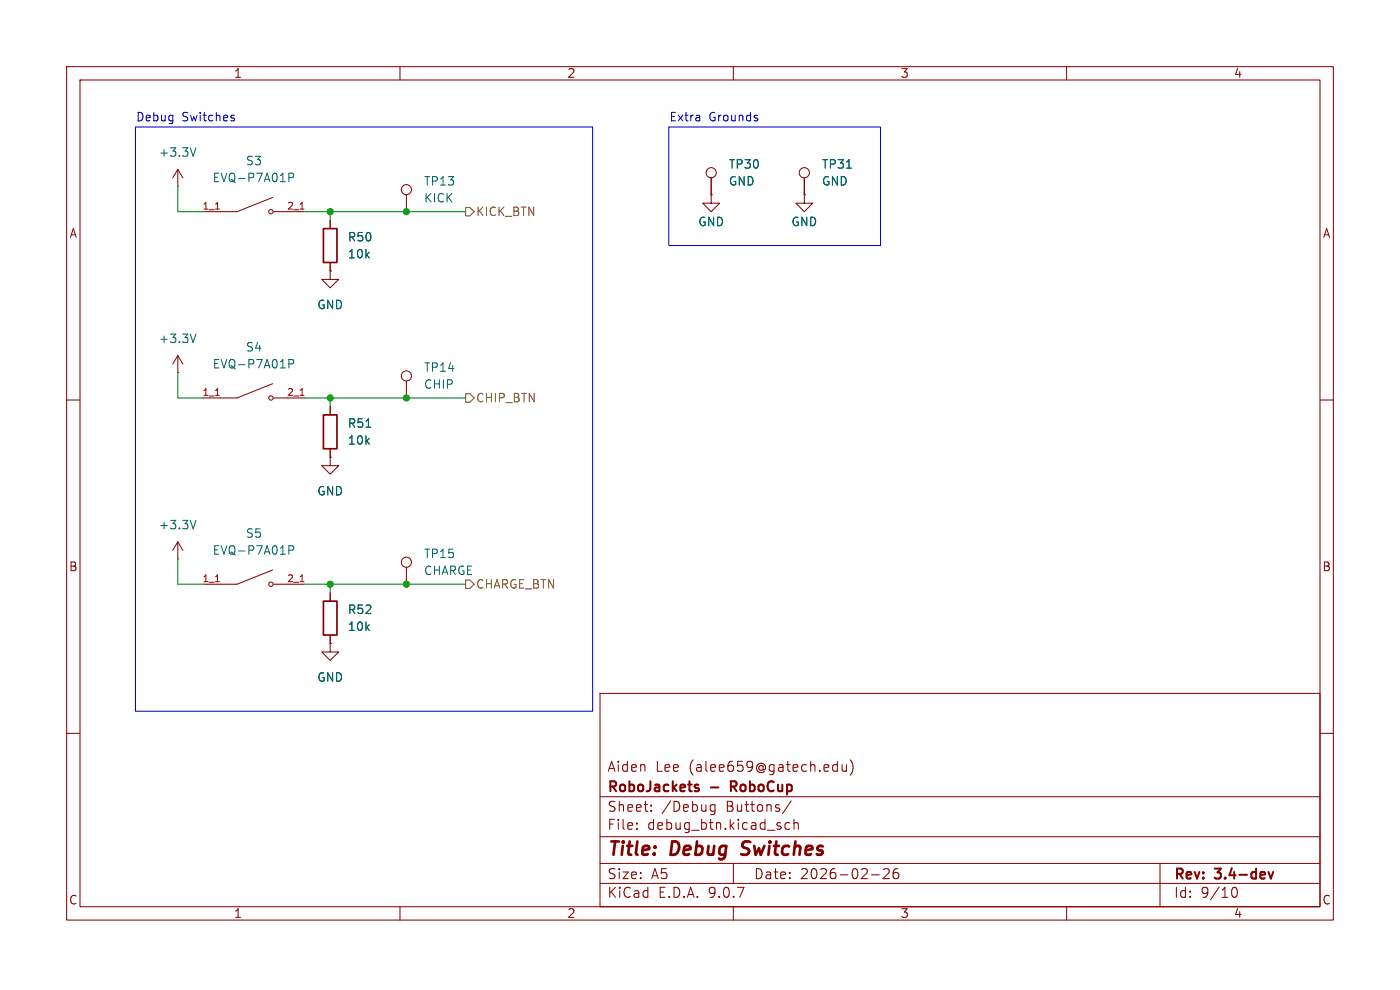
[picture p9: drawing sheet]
(kicad_sch
 (version 20250114)
 (generator "eeschema")
 (generator_version "9.0")
 (paper "A5")
 (title_block
  (title "Debug Switches")
  (date "2026-02-26")
  (rev "3.4-dev")
  (company "RoboJackets - RoboCup")
  (comment 1 "Aiden Lee (alee659@gatech.edu)"))
 (lib_symbols
  (symbol "*piman_lib:EVQ-P7A01P"
   (pin_names
    (offset 1.016)) (exclude_from_sim no) (in_bom yes) (on_board yes)
   (property "Reference" "S" (at -2.54 2.54 0) (effects (font (size 1.27 1.27)) (justify left bottom)))
   (property "Value" "EVQ-P7A01P" (at -2.54 -2.54 0) (effects (font (size 1.27 1.27)) (justify left bottom)))
   (property "Footprint" "*piman_footprints:SW_EVQ-P7A01P" (at 0 0 0) (effects (font (size 1.27 1.27)) (justify bottom) (hide yes)))
   (property "Datasheet" "https://api.pim.na.industrial.panasonic.com/file_stream/main/fileversion/245500" (at 0 0 0) (effects (font (size 1.27 1.27)) (hide yes)))
   (property "Description" "Tactile Switch SPST-NO Side Actuated Surface Mount, Right Angle" (at 0 0 0) (effects (font (size 1.27 1.27)) (hide yes)))
   (property "Vendor P/N" "P16763CT-ND" (at 0 0 0) (effects (font (size 1.27 1.27)) (hide yes)))
   (property "Manufacturer P/N" "EVQ-P7A01P" (at 0 0 0) (effects (font (size 1.27 1.27)) (hide yes)))
   (symbol "EVQ-P7A01P_0_0"
    (polyline (pts (xy -2.54 0) (xy -5.08 0)) (stroke (width 0.1524) (type default)) (fill (type none)))
    (polyline (pts (xy -2.54 0) (xy 2.794 2.1336)) (stroke (width 0.1524) (type default)) (fill (type none)))
    (circle (center 2.54 0) (radius 0.3302) (stroke (width 0.1524) (type default)) (fill (type none)))
    (polyline (pts (xy 5.08 0) (xy 2.921 0)) (stroke (width 0.1524) (type default)) (fill (type none)))
    (pin passive line (at -7.62 0 0) (length 2.54) (name "~" (effects (font (size 1.016 1.016)))) (number "1_1" (effects (font (size 1.016 1.016)))))
    (pin passive line (at -7.62 0 0) (length 2.54) (hide yes) (name "~" (effects (font (size 1.016 1.016)))) (number "1_2" (effects (font (size 1.016 1.016)))))
    (pin passive line (at 7.62 0 180) (length 2.54) (name "~" (effects (font (size 1.016 1.016)))) (number "2_1" (effects (font (size 1.016 1.016)))))
    (pin passive line (at 7.62 0 180) (length 2.54) (hide yes) (name "~" (effects (font (size 1.016 1.016)))) (number "2_2" (effects (font (size 1.016 1.016))))))
   (embedded_fonts no))
  (symbol "Connector:TestPoint"
   (pin_numbers (hide yes))
   (pin_names
    (offset 0.762) (hide yes)) (exclude_from_sim no) (in_bom yes) (on_board yes)
   (property "Reference" "TP" (at 0 6.858 0) (effects (font (size 1.27 1.27))))
   (property "Value" "TestPoint" (at 0 5.08 0) (effects (font (size 1.27 1.27))))
   (property "Footprint" "" (at 5.08 0 0) (effects (font (size 1.27 1.27)) (hide yes)))
   (property "Datasheet" "~" (at 5.08 0 0) (effects (font (size 1.27 1.27)) (hide yes)))
   (property "Description" "test point" (at 0 0 0) (effects (font (size 1.27 1.27)) (hide yes)))
   (symbol "TestPoint_0_1"
    (circle (center 0 3.302) (radius 0.762) (stroke (width 0) (type default)) (fill (type none))))
   (symbol "TestPoint_1_1"
    (pin passive line (at 0 0 90) (length 2.54) (name "1" (effects (font (size 1.27 1.27)))) (number "1" (effects (font (size 1.27 1.27))))))
   (embedded_fonts no))
  (symbol "Device:R"
   (pin_numbers (hide yes))
   (pin_names
    (offset 0)) (exclude_from_sim no) (in_bom yes) (on_board yes)
   (property "Reference" "R" (at 2.032 0 90) (effects (font (size 1.27 1.27))))
   (property "Value" "R" (at 0 0 90) (effects (font (size 1.27 1.27))))
   (property "Footprint" "" (at -1.778 0 90) (effects (font (size 1.27 1.27)) (hide yes)))
   (property "Datasheet" "~" (at 0 0 0) (effects (font (size 1.27 1.27)) (hide yes)))
   (property "Description" "Resistor" (at 0 0 0) (effects (font (size 1.27 1.27)) (hide yes)))
   (symbol "R_0_1"
    (rectangle (start -1.016 -2.54) (end 1.016 2.54) (stroke (width 0.254) (type default)) (fill (type none))))
   (symbol "R_1_1"
    (pin passive line (at 0 3.81 270) (length 1.27) (name "~" (effects (font (size 1.27 1.27)))) (number "1" (effects (font (size 1.27 1.27)))))
    (pin passive line (at 0 -3.81 90) (length 1.27) (name "~" (effects (font (size 1.27 1.27)))) (number "2" (effects (font (size 1.27 1.27))))))
   (embedded_fonts no))
  (symbol "power:+3.3V"
   (power)
   (pin_numbers (hide yes))
   (pin_names
    (offset 0) (hide yes)) (exclude_from_sim no) (in_bom yes) (on_board yes)
   (property "Reference" "#PWR" (at 0 -3.81 0) (effects (font (size 1.27 1.27)) (hide yes)))
   (property "Value" "+3.3V" (at 0 3.556 0) (effects (font (size 1.27 1.27))))
   (property "Footprint" "" (at 0 0 0) (effects (font (size 1.27 1.27)) (hide yes)))
   (property "Datasheet" "" (at 0 0 0) (effects (font (size 1.27 1.27)) (hide yes)))
   (property "Description" "Power symbol creates a global label with name \"+3.3V\"" (at 0 0 0) (effects (font (size 1.27 1.27)) (hide yes)))
   (symbol "+3.3V_0_1"
    (polyline (pts (xy -0.762 1.27) (xy 0 2.54)) (stroke (width 0) (type default)) (fill (type none)))
    (polyline (pts (xy 0 2.54) (xy 0.762 1.27)) (stroke (width 0) (type default)) (fill (type none)))
    (polyline (pts (xy 0 0) (xy 0 2.54)) (stroke (width 0) (type default)) (fill (type none))))
   (symbol "+3.3V_1_1"
    (pin power_in line (at 0 0 90) (length 0) (name "~" (effects (font (size 1.27 1.27)))) (number "1" (effects (font (size 1.27 1.27))))))
   (embedded_fonts no))
  (symbol "power:GND"
   (power)
   (pin_numbers (hide yes))
   (pin_names
    (offset 0) (hide yes)) (exclude_from_sim no) (in_bom yes) (on_board yes)
   (property "Reference" "#PWR" (at 0 -6.35 0) (effects (font (size 1.27 1.27)) (hide yes)))
   (property "Value" "GND" (at 0 -3.81 0) (effects (font (size 1.27 1.27))))
   (property "Footprint" "" (at 0 0 0) (effects (font (size 1.27 1.27)) (hide yes)))
   (property "Datasheet" "" (at 0 0 0) (effects (font (size 1.27 1.27)) (hide yes)))
   (property "Description" "Power symbol creates a global label with name \"GND\" , ground" (at 0 0 0) (effects (font (size 1.27 1.27)) (hide yes)))
   (symbol "GND_0_1"
    (polyline (pts (xy 0 0) (xy 0 -1.27) (xy 1.27 -1.27) (xy 0 -2.54) (xy -1.27 -1.27) (xy 0 -1.27)) (stroke (width 0) (type default)) (fill (type none))))
   (symbol "GND_1_1"
    (pin power_in line (at 0 0 270) (length 0) (name "~" (effects (font (size 1.27 1.27)))) (number "1" (effects (font (size 1.27 1.27))))))
   (embedded_fonts no)))
 (rectangle
  (start 20.32 19.05)
  (end 88.9 106.68)
  (stroke (width 0) (type default))
  (fill (type none)))
 (rectangle
  (start 100.33 19.05)
  (end 132.08 36.83)
  (stroke (width 0) (type default))
  (fill (type none)))
 (text "Extra Grounds"
  (exclude_from_sim no)
  (at 100.33 18.542 0)
  (effects (font (size 1.27 1.27)) (justify left bottom)))
 (text "Debug Switches"
  (exclude_from_sim no)
  (at 20.32 18.542 0)
  (effects (font (size 1.27 1.27)) (justify left bottom)))
 (junction
  (at 60.96 87.63)
  (diameter 0)
  (color 0 0 0 0))
 (junction
  (at 49.53 59.69)
  (diameter 0)
  (color 0 0 0 0))
 (junction
  (at 60.96 31.75)
  (diameter 0)
  (color 0 0 0 0))
 (junction
  (at 49.53 87.63)
  (diameter 0)
  (color 0 0 0 0))
 (junction
  (at 49.53 31.75)
  (diameter 0)
  (color 0 0 0 0))
 (junction
  (at 60.96 59.69)
  (diameter 0)
  (color 0 0 0 0))
 (wire
  (pts (xy 49.53 31.75) (xy 49.53 33.02))
  (stroke (width 0) (type default)))
 (wire
  (pts (xy 49.53 31.75) (xy 60.96 31.75))
  (stroke (width 0) (type default)))
 (wire
  (pts (xy 45.72 87.63) (xy 49.53 87.63))
  (stroke (width 0) (type default)))
 (wire
  (pts (xy 49.53 59.69) (xy 49.53 60.96))
  (stroke (width 0) (type default)))
 (wire
  (pts (xy 45.72 31.75) (xy 49.53 31.75))
  (stroke (width 0) (type default)))
 (wire
  (pts (xy 60.96 87.63) (xy 69.85 87.63))
  (stroke (width 0) (type default)))
 (wire
  (pts (xy 49.53 87.63) (xy 60.96 87.63))
  (stroke (width 0) (type default)))
 (wire
  (pts (xy 26.67 59.69) (xy 30.48 59.69))
  (stroke (width 0) (type default)))
 (wire
  (pts (xy 45.72 59.69) (xy 49.53 59.69))
  (stroke (width 0) (type default)))
 (wire
  (pts (xy 60.96 31.75) (xy 69.85 31.75))
  (stroke (width 0) (type default)))
 (wire
  (pts (xy 26.67 31.75) (xy 30.48 31.75))
  (stroke (width 0) (type default)))
 (wire
  (pts (xy 49.53 59.69) (xy 60.96 59.69))
  (stroke (width 0) (type default)))
 (wire
  (pts (xy 49.53 87.63) (xy 49.53 88.9))
  (stroke (width 0) (type default)))
 (wire
  (pts (xy 26.67 55.88) (xy 26.67 59.69))
  (stroke (width 0) (type default)))
 (wire
  (pts (xy 26.67 27.94) (xy 26.67 31.75))
  (stroke (width 0) (type default)))
 (wire
  (pts (xy 26.67 83.82) (xy 26.67 87.63))
  (stroke (width 0) (type default)))
 (wire
  (pts (xy 26.67 87.63) (xy 30.48 87.63))
  (stroke (width 0) (type default)))
 (wire
  (pts (xy 60.96 59.69) (xy 69.85 59.69))
  (stroke (width 0) (type default)))
 (hierarchical_label "CHARGE_BTN"
  (shape output)
  (at 69.85 87.63 0)
  (effects (font (size 1.27 1.27)) (justify left)))
 (hierarchical_label "CHIP_BTN"
  (shape output)
  (at 69.85 59.69 0)
  (effects (font (size 1.27 1.27)) (justify left)))
 (hierarchical_label "KICK_BTN"
  (shape output)
  (at 69.85 31.75 0)
  (effects (font (size 1.27 1.27)) (justify left)))
 (symbol
  (lib_id "*piman_lib:EVQ-P7A01P")
  (at 38.1 59.69 0)
  (unit 1)
  (exclude_from_sim no)
  (in_bom yes)
  (on_board yes)
  (dnp no)
  (fields_autoplaced yes)
  (property "Reference" "S4" (at 38.1 52.07 0) (effects (font (size 1.27 1.27))))
  (property "Value" "EVQ-P7A01P" (at 38.1 54.61 0) (effects (font (size 1.27 1.27))))
  (property "Footprint" "*piman_footprints:SW_EVQ-P7A01P" (at 38.1 59.69 0) (effects (font (size 1.27 1.27)) (justify bottom) (hide yes)))
  (property "Datasheet" "https://api.pim.na.industrial.panasonic.com/file_stream/main/fileversion/245500" (at 38.1 59.69 0) (effects (font (size 1.27 1.27)) (hide yes)))
  (property "Description" "Tactile Switch SPST-NO Side Actuated Surface Mount, Right Angle" (at 38.1 59.69 0) (effects (font (size 1.27 1.27)) (hide yes)))
  (property "Vendor P/N" "P16763CT-ND" (at 38.1 59.69 0) (effects (font (size 1.27 1.27)) (hide yes)))
  (property "Manufacturer P/N" "EVQ-P7A01P" (at 38.1 59.69 0) (effects (font (size 1.27 1.27)) (hide yes)))
  (pin "1_1")
  (pin "2_1")
  (pin "1_2")
  (pin "2_2"))
 (symbol
  (lib_id "power:+3.3V")
  (at 26.67 55.88 0)
  (unit 1)
  (exclude_from_sim no)
  (in_bom yes)
  (on_board yes)
  (dnp no)
  (fields_autoplaced yes)
  (property "Reference" "#PWR095" (at 26.67 59.69 0) (effects (font (size 1.27 1.27)) (hide yes)))
  (property "Value" "+3.3V" (at 26.67 50.8 0) (effects (font (size 1.27 1.27))))
  (property "Footprint" "" (at 26.67 55.88 0) (effects (font (size 1.27 1.27)) (hide yes)))
  (property "Datasheet" "" (at 26.67 55.88 0) (effects (font (size 1.27 1.27)) (hide yes)))
  (property "Description" "Power symbol creates a global label with name \"+3.3V\"" (at 26.67 55.88 0) (effects (font (size 1.27 1.27)) (hide yes)))
  (pin "1"))
 (symbol
  (lib_id "Connector:TestPoint")
  (at 60.96 31.75 0)
  (unit 1)
  (exclude_from_sim no)
  (in_bom yes)
  (on_board yes)
  (dnp no)
  (fields_autoplaced yes)
  (property "Reference" "TP13" (at 63.5 27.1779 0) (effects (font (size 1.27 1.27)) (justify left)))
  (property "Value" "KICK" (at 63.5 29.7179 0) (effects (font (size 1.27 1.27)) (justify left)))
  (property "Footprint" "TestPoint:TestPoint_Pad_D1.0mm" (at 66.04 31.75 0) (effects (font (size 1.27 1.27)) (hide yes)))
  (property "Datasheet" "~" (at 66.04 31.75 0) (effects (font (size 1.27 1.27)) (hide yes)))
  (property "Description" "test point" (at 60.96 31.75 0) (effects (font (size 1.27 1.27)) (hide yes)))
  (pin "1"))
 (symbol
  (lib_id "Device:R")
  (at 49.53 36.83 180)
  (unit 1)
  (exclude_from_sim no)
  (in_bom yes)
  (on_board yes)
  (dnp no)
  (fields_autoplaced yes)
  (property "Reference" "R50" (at 52.07 35.5599 0) (effects (font (size 1.27 1.27)) (justify right)))
  (property "Value" "10k" (at 52.07 38.0999 0) (effects (font (size 1.27 1.27)) (justify right)))
  (property "Footprint" "Resistor_SMD:R_0603_1608Metric" (at 51.308 36.83 90) (effects (font (size 1.27 1.27)) (hide yes)))
  (property "Datasheet" "~" (at 49.53 36.83 0) (effects (font (size 1.27 1.27)) (hide yes)))
  (property "Description" "Resistor" (at 49.53 36.83 0) (effects (font (size 1.27 1.27)) (hide yes)))
  (pin "2")
  (pin "1"))
 (symbol
  (lib_id "power:GND")
  (at 49.53 68.58 0)
  (unit 1)
  (exclude_from_sim no)
  (in_bom yes)
  (on_board yes)
  (dnp no)
  (fields_autoplaced yes)
  (property "Reference" "#PWR096" (at 49.53 74.93 0) (effects (font (size 1.27 1.27)) (hide yes)))
  (property "Value" "GND" (at 49.53 73.66 0) (effects (font (size 1.27 1.27))))
  (property "Footprint" "" (at 49.53 68.58 0) (effects (font (size 1.27 1.27)) (hide yes)))
  (property "Datasheet" "" (at 49.53 68.58 0) (effects (font (size 1.27 1.27)) (hide yes)))
  (property "Description" "Power symbol creates a global label with name \"GND\" , ground" (at 49.53 68.58 0) (effects (font (size 1.27 1.27)) (hide yes)))
  (pin "1"))
 (symbol
  (lib_id "power:+3.3V")
  (at 26.67 27.94 0)
  (unit 1)
  (exclude_from_sim no)
  (in_bom yes)
  (on_board yes)
  (dnp no)
  (fields_autoplaced yes)
  (property "Reference" "#PWR093" (at 26.67 31.75 0) (effects (font (size 1.27 1.27)) (hide yes)))
  (property "Value" "+3.3V" (at 26.67 22.86 0) (effects (font (size 1.27 1.27))))
  (property "Footprint" "" (at 26.67 27.94 0) (effects (font (size 1.27 1.27)) (hide yes)))
  (property "Datasheet" "" (at 26.67 27.94 0) (effects (font (size 1.27 1.27)) (hide yes)))
  (property "Description" "Power symbol creates a global label with name \"+3.3V\"" (at 26.67 27.94 0) (effects (font (size 1.27 1.27)) (hide yes)))
  (pin "1"))
 (symbol
  (lib_id "power:GND")
  (at 106.68 29.21 0)
  (unit 1)
  (exclude_from_sim no)
  (in_bom yes)
  (on_board yes)
  (dnp no)
  (property "Reference" "#PWR0100" (at 106.68 35.56 0) (effects (font (size 1.27 1.27)) (hide yes)))
  (property "Value" "GND" (at 106.68 33.274 0) (effects (font (size 1.27 1.27))))
  (property "Footprint" "" (at 106.68 29.21 0) (effects (font (size 1.27 1.27)) (hide yes)))
  (property "Datasheet" "" (at 106.68 29.21 0) (effects (font (size 1.27 1.27)) (hide yes)))
  (property "Description" "Power symbol creates a global label with name \"GND\" , ground" (at 106.68 29.21 0) (effects (font (size 1.27 1.27)) (hide yes)))
  (pin "1"))
 (symbol
  (lib_id "Connector:TestPoint")
  (at 106.68 29.21 0)
  (unit 1)
  (exclude_from_sim no)
  (in_bom yes)
  (on_board yes)
  (dnp no)
  (fields_autoplaced yes)
  (property "Reference" "TP30" (at 109.22 24.6379 0) (effects (font (size 1.27 1.27)) (justify left)))
  (property "Value" "GND" (at 109.22 27.1779 0) (effects (font (size 1.27 1.27)) (justify left)))
  (property "Footprint" "TestPoint:TestPoint_Pad_D1.0mm" (at 111.76 29.21 0) (effects (font (size 1.27 1.27)) (hide yes)))
  (property "Datasheet" "~" (at 111.76 29.21 0) (effects (font (size 1.27 1.27)) (hide yes)))
  (property "Description" "test point" (at 106.68 29.21 0) (effects (font (size 1.27 1.27)) (hide yes)))
  (pin "1"))
 (symbol
  (lib_id "*piman_lib:EVQ-P7A01P")
  (at 38.1 31.75 0)
  (unit 1)
  (exclude_from_sim no)
  (in_bom yes)
  (on_board yes)
  (dnp no)
  (fields_autoplaced yes)
  (property "Reference" "S3" (at 38.1 24.13 0) (effects (font (size 1.27 1.27))))
  (property "Value" "EVQ-P7A01P" (at 38.1 26.67 0) (effects (font (size 1.27 1.27))))
  (property "Footprint" "*piman_footprints:SW_EVQ-P7A01P" (at 38.1 31.75 0) (effects (font (size 1.27 1.27)) (justify bottom) (hide yes)))
  (property "Datasheet" "https://api.pim.na.industrial.panasonic.com/file_stream/main/fileversion/245500" (at 38.1 31.75 0) (effects (font (size 1.27 1.27)) (hide yes)))
  (property "Description" "Tactile Switch SPST-NO Side Actuated Surface Mount, Right Angle" (at 38.1 31.75 0) (effects (font (size 1.27 1.27)) (hide yes)))
  (property "Vendor P/N" "P16763CT-ND" (at 38.1 31.75 0) (effects (font (size 1.27 1.27)) (hide yes)))
  (property "Manufacturer P/N" "EVQ-P7A01P" (at 38.1 31.75 0) (effects (font (size 1.27 1.27)) (hide yes)))
  (pin "1_1")
  (pin "2_1")
  (pin "1_2")
  (pin "2_2"))
 (symbol
  (lib_id "Device:R")
  (at 49.53 92.71 180)
  (unit 1)
  (exclude_from_sim no)
  (in_bom yes)
  (on_board yes)
  (dnp no)
  (fields_autoplaced yes)
  (property "Reference" "R52" (at 52.07 91.4399 0) (effects (font (size 1.27 1.27)) (justify right)))
  (property "Value" "10k" (at 52.07 93.9799 0) (effects (font (size 1.27 1.27)) (justify right)))
  (property "Footprint" "Resistor_SMD:R_0603_1608Metric" (at 51.308 92.71 90) (effects (font (size 1.27 1.27)) (hide yes)))
  (property "Datasheet" "~" (at 49.53 92.71 0) (effects (font (size 1.27 1.27)) (hide yes)))
  (property "Description" "Resistor" (at 49.53 92.71 0) (effects (font (size 1.27 1.27)) (hide yes)))
  (pin "2")
  (pin "1"))
 (symbol
  (lib_id "power:GND")
  (at 49.53 96.52 0)
  (unit 1)
  (exclude_from_sim no)
  (in_bom yes)
  (on_board yes)
  (dnp no)
  (fields_autoplaced yes)
  (property "Reference" "#PWR098" (at 49.53 102.87 0) (effects (font (size 1.27 1.27)) (hide yes)))
  (property "Value" "GND" (at 49.53 101.6 0) (effects (font (size 1.27 1.27))))
  (property "Footprint" "" (at 49.53 96.52 0) (effects (font (size 1.27 1.27)) (hide yes)))
  (property "Datasheet" "" (at 49.53 96.52 0) (effects (font (size 1.27 1.27)) (hide yes)))
  (property "Description" "Power symbol creates a global label with name \"GND\" , ground" (at 49.53 96.52 0) (effects (font (size 1.27 1.27)) (hide yes)))
  (pin "1"))
 (symbol
  (lib_id "Connector:TestPoint")
  (at 60.96 59.69 0)
  (unit 1)
  (exclude_from_sim no)
  (in_bom yes)
  (on_board yes)
  (dnp no)
  (fields_autoplaced yes)
  (property "Reference" "TP14" (at 63.5 55.1179 0) (effects (font (size 1.27 1.27)) (justify left)))
  (property "Value" "CHIP" (at 63.5 57.6579 0) (effects (font (size 1.27 1.27)) (justify left)))
  (property "Footprint" "TestPoint:TestPoint_Pad_D1.0mm" (at 66.04 59.69 0) (effects (font (size 1.27 1.27)) (hide yes)))
  (property "Datasheet" "~" (at 66.04 59.69 0) (effects (font (size 1.27 1.27)) (hide yes)))
  (property "Description" "test point" (at 60.96 59.69 0) (effects (font (size 1.27 1.27)) (hide yes)))
  (pin "1"))
 (symbol
  (lib_id "Device:R")
  (at 49.53 64.77 180)
  (unit 1)
  (exclude_from_sim no)
  (in_bom yes)
  (on_board yes)
  (dnp no)
  (fields_autoplaced yes)
  (property "Reference" "R51" (at 52.07 63.4999 0) (effects (font (size 1.27 1.27)) (justify right)))
  (property "Value" "10k" (at 52.07 66.0399 0) (effects (font (size 1.27 1.27)) (justify right)))
  (property "Footprint" "Resistor_SMD:R_0603_1608Metric" (at 51.308 64.77 90) (effects (font (size 1.27 1.27)) (hide yes)))
  (property "Datasheet" "~" (at 49.53 64.77 0) (effects (font (size 1.27 1.27)) (hide yes)))
  (property "Description" "Resistor" (at 49.53 64.77 0) (effects (font (size 1.27 1.27)) (hide yes)))
  (pin "2")
  (pin "1"))
 (symbol
  (lib_id "power:GND")
  (at 120.65 29.21 0)
  (unit 1)
  (exclude_from_sim no)
  (in_bom yes)
  (on_board yes)
  (dnp no)
  (property "Reference" "#PWR0101" (at 120.65 35.56 0) (effects (font (size 1.27 1.27)) (hide yes)))
  (property "Value" "GND" (at 120.65 33.274 0) (effects (font (size 1.27 1.27))))
  (property "Footprint" "" (at 120.65 29.21 0) (effects (font (size 1.27 1.27)) (hide yes)))
  (property "Datasheet" "" (at 120.65 29.21 0) (effects (font (size 1.27 1.27)) (hide yes)))
  (property "Description" "Power symbol creates a global label with name \"GND\" , ground" (at 120.65 29.21 0) (effects (font (size 1.27 1.27)) (hide yes)))
  (pin "1"))
 (symbol
  (lib_id "power:+3.3V")
  (at 26.67 83.82 0)
  (unit 1)
  (exclude_from_sim no)
  (in_bom yes)
  (on_board yes)
  (dnp no)
  (fields_autoplaced yes)
  (property "Reference" "#PWR097" (at 26.67 87.63 0) (effects (font (size 1.27 1.27)) (hide yes)))
  (property "Value" "+3.3V" (at 26.67 78.74 0) (effects (font (size 1.27 1.27))))
  (property "Footprint" "" (at 26.67 83.82 0) (effects (font (size 1.27 1.27)) (hide yes)))
  (property "Datasheet" "" (at 26.67 83.82 0) (effects (font (size 1.27 1.27)) (hide yes)))
  (property "Description" "Power symbol creates a global label with name \"+3.3V\"" (at 26.67 83.82 0) (effects (font (size 1.27 1.27)) (hide yes)))
  (pin "1"))
 (symbol
  (lib_id "Connector:TestPoint")
  (at 60.96 87.63 0)
  (unit 1)
  (exclude_from_sim no)
  (in_bom yes)
  (on_board yes)
  (dnp no)
  (fields_autoplaced yes)
  (property "Reference" "TP15" (at 63.5 83.0579 0) (effects (font (size 1.27 1.27)) (justify left)))
  (property "Value" "CHARGE" (at 63.5 85.5979 0) (effects (font (size 1.27 1.27)) (justify left)))
  (property "Footprint" "TestPoint:TestPoint_Pad_D1.0mm" (at 66.04 87.63 0) (effects (font (size 1.27 1.27)) (hide yes)))
  (property "Datasheet" "~" (at 66.04 87.63 0) (effects (font (size 1.27 1.27)) (hide yes)))
  (property "Description" "test point" (at 60.96 87.63 0) (effects (font (size 1.27 1.27)) (hide yes)))
  (pin "1"))
 (symbol
  (lib_id "*piman_lib:EVQ-P7A01P")
  (at 38.1 87.63 0)
  (unit 1)
  (exclude_from_sim no)
  (in_bom yes)
  (on_board yes)
  (dnp no)
  (fields_autoplaced yes)
  (property "Reference" "S5" (at 38.1 80.01 0) (effects (font (size 1.27 1.27))))
  (property "Value" "EVQ-P7A01P" (at 38.1 82.55 0) (effects (font (size 1.27 1.27))))
  (property "Footprint" "*piman_footprints:SW_EVQ-P7A01P" (at 38.1 87.63 0) (effects (font (size 1.27 1.27)) (justify bottom) (hide yes)))
  (property "Datasheet" "https://api.pim.na.industrial.panasonic.com/file_stream/main/fileversion/245500" (at 38.1 87.63 0) (effects (font (size 1.27 1.27)) (hide yes)))
  (property "Description" "Tactile Switch SPST-NO Side Actuated Surface Mount, Right Angle" (at 38.1 87.63 0) (effects (font (size 1.27 1.27)) (hide yes)))
  (property "Vendor P/N" "P16763CT-ND" (at 38.1 87.63 0) (effects (font (size 1.27 1.27)) (hide yes)))
  (property "Manufacturer P/N" "EVQ-P7A01P" (at 38.1 87.63 0) (effects (font (size 1.27 1.27)) (hide yes)))
  (pin "1_1")
  (pin "2_1")
  (pin "1_2")
  (pin "2_2"))
 (symbol
  (lib_id "Connector:TestPoint")
  (at 120.65 29.21 0)
  (unit 1)
  (exclude_from_sim no)
  (in_bom yes)
  (on_board yes)
  (dnp no)
  (fields_autoplaced yes)
  (property "Reference" "TP31" (at 123.19 24.6379 0) (effects (font (size 1.27 1.27)) (justify left)))
  (property "Value" "GND" (at 123.19 27.1779 0) (effects (font (size 1.27 1.27)) (justify left)))
  (property "Footprint" "TestPoint:TestPoint_Pad_D1.0mm" (at 125.73 29.21 0) (effects (font (size 1.27 1.27)) (hide yes)))
  (property "Datasheet" "~" (at 125.73 29.21 0) (effects (font (size 1.27 1.27)) (hide yes)))
  (property "Description" "test point" (at 120.65 29.21 0) (effects (font (size 1.27 1.27)) (hide yes)))
  (pin "1"))
 (symbol
  (lib_id "power:GND")
  (at 49.53 40.64 0)
  (unit 1)
  (exclude_from_sim no)
  (in_bom yes)
  (on_board yes)
  (dnp no)
  (fields_autoplaced yes)
  (property "Reference" "#PWR094" (at 49.53 46.99 0) (effects (font (size 1.27 1.27)) (hide yes)))
  (property "Value" "GND" (at 49.53 45.72 0) (effects (font (size 1.27 1.27))))
  (property "Footprint" "" (at 49.53 40.64 0) (effects (font (size 1.27 1.27)) (hide yes)))
  (property "Datasheet" "" (at 49.53 40.64 0) (effects (font (size 1.27 1.27)) (hide yes)))
  (property "Description" "Power symbol creates a global label with name \"GND\" , ground" (at 49.53 40.64 0) (effects (font (size 1.27 1.27)) (hide yes)))
  (pin "1")))
